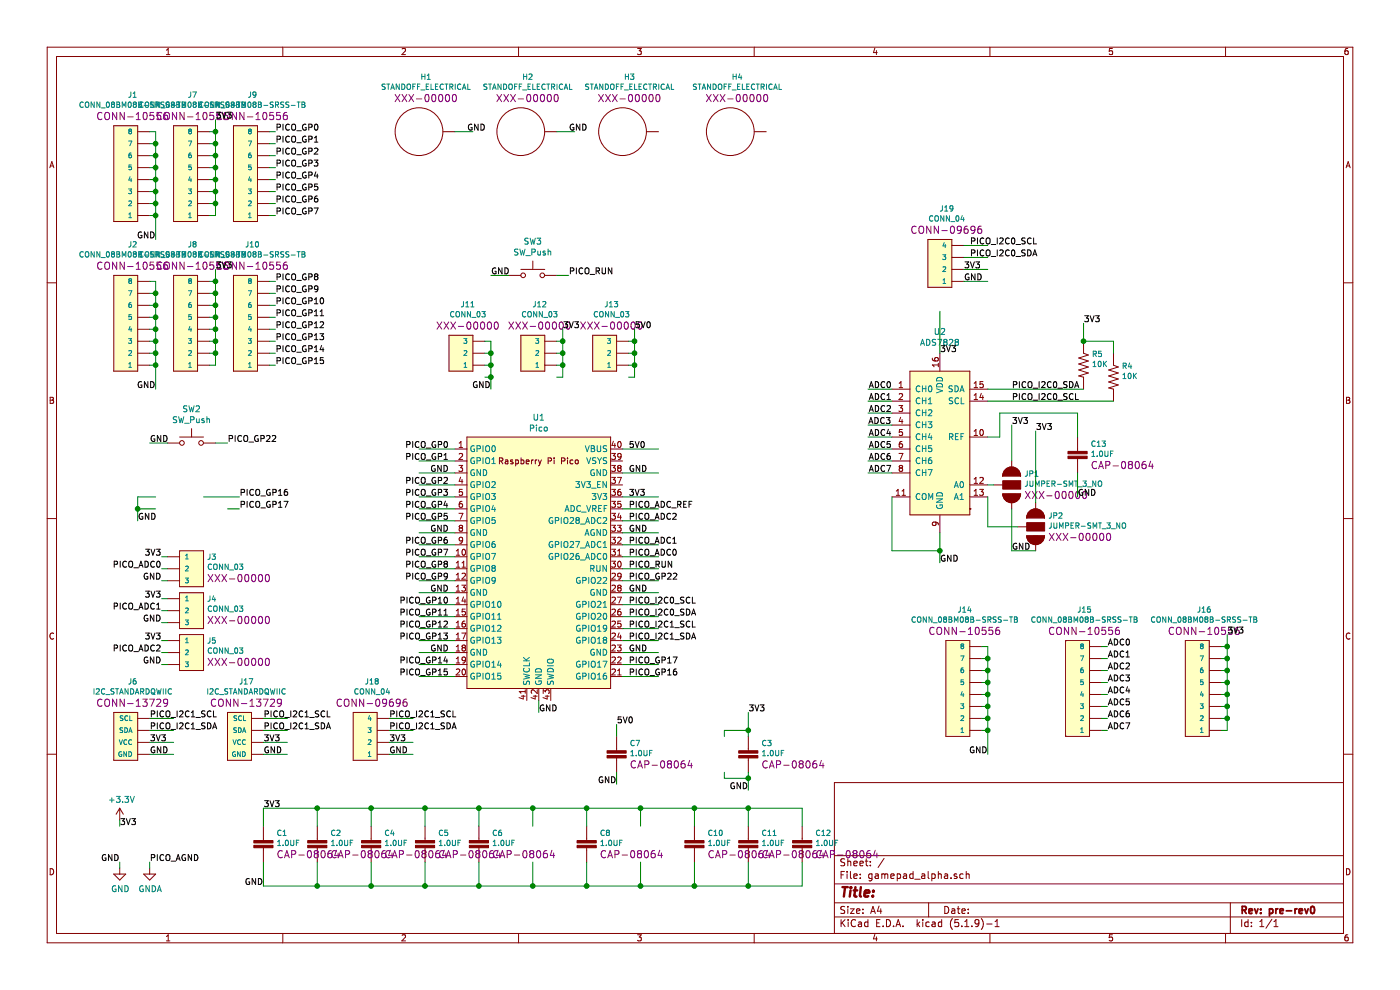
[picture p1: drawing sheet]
EESchema Schematic File Version 4
EELAYER 30 0
EELAYER END
$Descr A4 11693 8268
encoding utf-8
Sheet 1 1
Title ""
Date ""
Rev "pre-rev0"
Comp ""
Comment1 ""
Comment2 ""
Comment3 ""
Comment4 ""
$EndDescr
Wire Wire Line
	5200 3950 5500 3950
Wire Wire Line
	5200 4250 5500 4250
Wire Wire Line
	5200 4350 5500 4350
Wire Wire Line
	5200 4450 5500 4450
Wire Wire Line
	5200 4550 5500 4550
Wire Wire Line
	5200 4750 5500 4750
Wire Wire Line
	5200 4650 5500 4650
Wire Wire Line
	5200 4850 5500 4850
Wire Wire Line
	5200 4950 5500 4950
Wire Wire Line
	5200 5050 5500 5050
Wire Wire Line
	5200 5150 5500 5150
Wire Wire Line
	5200 5350 5500 5350
Wire Wire Line
	5200 5250 5500 5250
Wire Wire Line
	5200 5450 5500 5450
Wire Wire Line
	5200 5550 5500 5550
Wire Wire Line
	5200 5650 5500 5650
Wire Wire Line
	3500 3950 3800 3950
Wire Wire Line
	3500 4150 3800 4150
Wire Wire Line
	3500 4050 3800 4050
Wire Wire Line
	3500 4250 3800 4250
Wire Wire Line
	3500 4350 3800 4350
Wire Wire Line
	3500 4450 3800 4450
Wire Wire Line
	3500 4550 3800 4550
Wire Wire Line
	3500 4750 3800 4750
Wire Wire Line
	3500 4650 3800 4650
Wire Wire Line
	3500 4850 3800 4850
Wire Wire Line
	3500 4950 3800 4950
Wire Wire Line
	3500 5050 3800 5050
Wire Wire Line
	3500 5150 3800 5150
Wire Wire Line
	3500 5350 3800 5350
Wire Wire Line
	3500 5250 3800 5250
Wire Wire Line
	3500 5450 3800 5450
Wire Wire Line
	3500 5550 3800 5550
Wire Wire Line
	3500 5650 3800 5650
Wire Wire Line
	3500 3750 3800 3750
Wire Wire Line
	3500 3850 3800 3850
Text Label 5250 4150 0    50   ~ 0
3V3
Text Label 5250 3950 0    50   ~ 0
GND
Text Label 5250 4950 0    50   ~ 0
GND
Text Label 5250 5450 0    50   ~ 0
GND
Text Label 3750 3950 2    50   ~ 0
GND
Text Label 3750 4450 2    50   ~ 0
GND
Text Label 3750 4950 2    50   ~ 0
GND
Text Label 3750 5450 2    50   ~ 0
GND
Text Label 5250 4650 0    50   ~ 0
PICO_ADC0
Text Label 5250 4550 0    50   ~ 0
PICO_ADC1
Text Label 5250 4350 0    50   ~ 0
PICO_ADC2
Text Label 5250 4250 0    50   ~ 0
PICO_ADC_REF
Text Label 3750 4850 2    50   ~ 0
PICO_GP9
Text Label 3750 4750 2    50   ~ 0
PICO_GP8
Text Label 3750 3750 2    50   ~ 0
PICO_GP0
Text Label 3750 3850 2    50   ~ 0
PICO_GP1
Text Label 3750 4050 2    50   ~ 0
PICO_GP2
Text Label 3750 4150 2    50   ~ 0
PICO_GP3
Text Label 3750 4250 2    50   ~ 0
PICO_GP4
Text Label 3750 4350 2    50   ~ 0
PICO_GP5
Text Label 3750 4550 2    50   ~ 0
PICO_GP6
Text Label 3750 4650 2    50   ~ 0
PICO_GP7
Text Label 3750 5050 2    50   ~ 0
PICO_GP10
Text Label 3750 5150 2    50   ~ 0
PICO_GP11
Text Label 5250 5050 0    50   ~ 0
PICO_I2C0_SCL
Text Label 5250 5150 0    50   ~ 0
PICO_I2C0_SDA
Text Label 5250 5350 0    50   ~ 0
PICO_I2C1_SDA
Text Label 5250 5250 0    50   ~ 0
PICO_I2C1_SCL
$Comp
L MCU_RaspberryPi_and_Boards:Pico U1
U 1 1
P 4500 4700
F 0 "U1" H 4500 5915 50  0000 C CNN
F 1 "Pico" H 4500 5824 50  0000 C CNN
F 2 "MCU_RaspberryPi_and_Boards:RPi_Pico_SMD_TH" V 4500 4700 50  0001 C CNN
F 3 "" H 4500 4700 50  0001 C CNN
	1    4500 4700
	1    0    0    -1  
$EndComp
Text Label 5250 4750 0    50   ~ 0
PICO_RUN
$Comp
L power:+3.3V #PWR01
U 1 1
P 1000 6850
F 0 "#PWR01" H 1000 6700 50  0001 C CNN
F 1 "+3.3V" H 1015 7023 50  0000 C CNN
F 2 "" H 1000 6850 50  0001 C CNN
F 3 "" H 1000 6850 50  0001 C CNN
	1    1000 6850
	1    0    0    -1  
$EndComp
$Comp
L power:GND #PWR02
U 1 1
P 1000 7250
F 0 "#PWR02" H 1000 7000 50  0001 C CNN
F 1 "GND" H 1005 7077 50  0000 C CNN
F 2 "" H 1000 7250 50  0001 C CNN
F 3 "" H 1000 7250 50  0001 C CNN
	1    1000 7250
	1    0    0    -1  
$EndComp
$Comp
L power:GNDA #PWR03
U 1 1
P 1250 7250
F 0 "#PWR03" H 1250 7000 50  0001 C CNN
F 1 "GNDA" H 1255 7077 50  0000 C CNN
F 2 "" H 1250 7250 50  0001 C CNN
F 3 "" H 1250 7250 50  0001 C CNN
	1    1250 7250
	1    0    0    -1  
$EndComp
Wire Wire Line
	1250 7200 1250 7250
Wire Wire Line
	1000 7250 1000 7200
Wire Wire Line
	1000 6850 1000 6900
Text Label 1000 7200 2    50   ~ 0
GND
Text Label 1250 7200 0    50   ~ 0
PICO_AGND
$Comp
L SparkFun-Connectors:CONN_03 J3
U 1 1
P 1500 4650
F 0 "J3" H 1272 4655 45  0000 R CNN
F 1 "CONN_03" H 1272 4739 45  0000 R CNN
F 2 "Connectors:1X03" H 1500 5050 20  0001 C CNN
F 3 "" H 1500 4650 50  0001 C CNN
F 4 "XXX-00000" H 1272 4834 60  0000 R CNN "Field4"
	1    1500 4650
	-1   0    0    1   
$EndComp
Wire Wire Line
	1350 4650 1400 4650
Wire Wire Line
	1400 4750 1350 4750
Wire Wire Line
	1400 4850 1350 4850
Text Label 1350 4750 2    50   ~ 0
PICO_ADC0
Text Label 1350 4650 2    50   ~ 0
3V3
$Comp
L SparkFun-Connectors:CONN_03 J4
U 1 1
P 1500 5000
F 0 "J4" H 1272 5005 45  0000 R CNN
F 1 "CONN_03" H 1272 5089 45  0000 R CNN
F 2 "Connectors:1X03" H 1500 5400 20  0001 C CNN
F 3 "" H 1500 5000 50  0001 C CNN
F 4 "XXX-00000" H 1272 5184 60  0000 R CNN "Field4"
	1    1500 5000
	-1   0    0    1   
$EndComp
Wire Wire Line
	1350 5000 1400 5000
Wire Wire Line
	1400 5100 1350 5100
Wire Wire Line
	1400 5200 1350 5200
Text Label 1350 5000 2    50   ~ 0
3V3
$Comp
L SparkFun-Connectors:CONN_03 J5
U 1 1
P 1500 5350
F 0 "J5" H 1272 5355 45  0000 R CNN
F 1 "CONN_03" H 1272 5439 45  0000 R CNN
F 2 "Connectors:1X03" H 1500 5750 20  0001 C CNN
F 3 "" H 1500 5350 50  0001 C CNN
F 4 "XXX-00000" H 1272 5534 60  0000 R CNN "Field4"
	1    1500 5350
	-1   0    0    1   
$EndComp
Wire Wire Line
	1350 5350 1400 5350
Wire Wire Line
	1400 5450 1350 5450
Wire Wire Line
	1400 5550 1350 5550
Text Label 1350 5350 2    50   ~ 0
3V3
Text Label 1350 5100 2    50   ~ 0
PICO_ADC1
Text Label 1350 5450 2    50   ~ 0
PICO_ADC2
$Comp
L SparkFun-Connectors:CONN_08BM08B-SRSS-TB J1
U 1 1
P 1150 1800
F 0 "J1" H 1108 2810 45  0000 C CNN
F 1 "CONN_08BM08B-SRSS-TB" H 1108 2726 45  0000 C CNN
F 2 "Connector_PinHeader_2.54mm:PinHeader_1x08_P2.54mm_Vertical" H 1150 2700 20  0001 C CNN
F 3 "" H 1150 1800 50  0001 C CNN
F 4 "CONN-10556" H 1108 2631 60  0000 C CNN "Field4"
	1    1150 1800
	1    0    0    -1  
$EndComp
$Comp
L SparkFun-Connectors:CONN_08BM08B-SRSS-TB J7
U 1 1
P 1650 1800
F 0 "J7" H 1608 2810 45  0000 C CNN
F 1 "CONN_08BM08B-SRSS-TB" H 1608 2726 45  0000 C CNN
F 2 "Connector_PinHeader_2.54mm:PinHeader_1x08_P2.54mm_Vertical" H 1650 2700 20  0001 C CNN
F 3 "" H 1650 1800 50  0001 C CNN
F 4 "CONN-10556" H 1608 2631 60  0000 C CNN "Field4"
	1    1650 1800
	1    0    0    -1  
$EndComp
$Comp
L SparkFun-Connectors:CONN_08BM08B-SRSS-TB J9
U 1 1
P 2150 1800
F 0 "J9" H 2108 2810 45  0000 C CNN
F 1 "CONN_08BM08B-SRSS-TB" H 2108 2726 45  0000 C CNN
F 2 "Connector_PinHeader_2.54mm:PinHeader_1x08_P2.54mm_Vertical" H 2150 2700 20  0001 C CNN
F 3 "" H 2150 1800 50  0001 C CNN
F 4 "CONN-10556" H 2108 2631 60  0000 C CNN "Field4"
	1    2150 1800
	1    0    0    -1  
$EndComp
Wire Wire Line
	1250 1100 1300 1100
Wire Wire Line
	1300 1100 1300 1200
Wire Wire Line
	1750 1800 1800 1800
Wire Wire Line
	1800 1800 1800 1700
Wire Wire Line
	1750 1100 1800 1100
Connection ~ 1800 1100
Wire Wire Line
	1800 1100 1800 1000
Wire Wire Line
	1750 1200 1800 1200
Connection ~ 1800 1200
Wire Wire Line
	1800 1200 1800 1100
Wire Wire Line
	1750 1300 1800 1300
Connection ~ 1800 1300
Wire Wire Line
	1800 1300 1800 1200
Wire Wire Line
	1750 1400 1800 1400
Connection ~ 1800 1400
Wire Wire Line
	1800 1400 1800 1300
Wire Wire Line
	1750 1500 1800 1500
Connection ~ 1800 1500
Wire Wire Line
	1800 1500 1800 1400
Wire Wire Line
	1750 1600 1800 1600
Connection ~ 1800 1600
Wire Wire Line
	1800 1600 1800 1500
Wire Wire Line
	1750 1700 1800 1700
Connection ~ 1800 1700
Wire Wire Line
	1800 1700 1800 1600
Wire Wire Line
	1250 1200 1300 1200
Connection ~ 1300 1200
Wire Wire Line
	1300 1200 1300 1300
Wire Wire Line
	1250 1300 1300 1300
Connection ~ 1300 1300
Wire Wire Line
	1300 1300 1300 1400
Wire Wire Line
	1250 1400 1300 1400
Connection ~ 1300 1400
Wire Wire Line
	1300 1400 1300 1500
Wire Wire Line
	1250 1500 1300 1500
Connection ~ 1300 1500
Wire Wire Line
	1300 1500 1300 1600
Wire Wire Line
	1250 1600 1300 1600
Connection ~ 1300 1600
Wire Wire Line
	1300 1600 1300 1700
Wire Wire Line
	1250 1700 1300 1700
Connection ~ 1300 1700
Wire Wire Line
	1300 1700 1300 1800
Wire Wire Line
	1250 1800 1300 1800
Connection ~ 1300 1800
Wire Wire Line
	1300 1800 1300 2000
Wire Wire Line
	2300 1100 2250 1100
Wire Wire Line
	2250 1200 2300 1200
Wire Wire Line
	2250 1300 2300 1300
Wire Wire Line
	2250 1400 2300 1400
Wire Wire Line
	2250 1500 2300 1500
Wire Wire Line
	2250 1600 2300 1600
Wire Wire Line
	2250 1700 2300 1700
Wire Wire Line
	2250 1800 2300 1800
Text Label 1300 2000 2    50   ~ 0
GND
Text Label 1800 1000 0    50   ~ 0
3V3
Text Label 2300 1100 0    50   ~ 0
PICO_GP0
Text Label 2300 1200 0    50   ~ 0
PICO_GP1
Text Label 2300 1300 0    50   ~ 0
PICO_GP2
Text Label 2300 1400 0    50   ~ 0
PICO_GP3
Text Label 2300 1500 0    50   ~ 0
PICO_GP4
Text Label 2300 1600 0    50   ~ 0
PICO_GP5
Text Label 2300 1700 0    50   ~ 0
PICO_GP6
Text Label 2300 1800 0    50   ~ 0
PICO_GP7
Wire Wire Line
	7450 3250 7250 3250
Wire Wire Line
	7450 3350 7250 3350
Wire Wire Line
	7450 3450 7250 3450
Text Label 7450 3250 2    50   ~ 0
ADC0
Text Label 7450 3350 2    50   ~ 0
ADC1
Text Label 7450 3450 2    50   ~ 0
ADC2
Text Label 7250 3550 0    50   ~ 0
ADC3
Wire Wire Line
	5200 4150 5500 4150
Wire Wire Line
	7850 4450 7850 4600
Wire Wire Line
	7450 3650 7250 3650
Wire Wire Line
	7450 3750 7250 3750
Wire Wire Line
	7450 3850 7250 3850
Wire Wire Line
	7450 3950 7250 3950
Text Label 7850 4700 0    50   ~ 0
GND
Text Label 7850 2950 0    50   ~ 0
3V3
Text Label 8450 3350 0    50   ~ 0
PICO_I2C0_SCL
Text Label 8450 3250 0    50   ~ 0
PICO_I2C0_SDA
Text Label 7450 3650 2    50   ~ 0
ADC4
Text Label 7450 3750 2    50   ~ 0
ADC5
Text Label 7450 3850 2    50   ~ 0
ADC6
Text Label 7450 3950 2    50   ~ 0
ADC7
Text Label 8450 3550 0    50   ~ 0
3V3
Wire Wire Line
	7850 2950 7850 2600
Text Label 8650 3600 0    50   ~ 0
3V3
$Comp
L SparkFun-Resistors:RESISTOR0805 R4
U 1 1
P 9300 3150
F 0 "R4" V 9205 3218 45  0000 L CNN
F 1 "10K" V 9289 3218 45  0000 L CNN
F 2 "Resistor_SMD:R_0805_2012Metric_Pad1.20x1.40mm_HandSolder" H 9300 3300 20  0001 C CNN
F 3 "" H 9300 3150 60  0001 C CNN
F 4 " " V 9384 3218 60  0000 L CNN "Field4"
	1    9300 3150
	0    1    1    0   
$EndComp
$Comp
L SparkFun-Resistors:RESISTOR0805 R5
U 1 1
P 9050 3050
F 0 "R5" V 8955 3118 45  0000 L CNN
F 1 "10K" V 9039 3118 45  0000 L CNN
F 2 "Resistor_SMD:R_0805_2012Metric_Pad1.20x1.40mm_HandSolder" H 9050 3200 20  0001 C CNN
F 3 "" H 9050 3050 60  0001 C CNN
F 4 " " V 9134 3118 60  0000 L CNN "Field4"
	1    9050 3050
	0    1    1    0   
$EndComp
Wire Wire Line
	9050 2850 9050 2700
Text Label 9050 2700 0    50   ~ 0
3V3
Wire Wire Line
	8250 3250 9050 3250
$Comp
L SparkFun-Capacitors:1.0UF-0805-25V-10% C1
U 1 1
P 2200 7100
F 0 "C1" H 2308 7245 45  0000 L CNN
F 1 "1.0UF" H 2308 7161 45  0000 L CNN
F 2 "Resistor_SMD:R_0805_2012Metric_Pad1.20x1.40mm_HandSolder" H 2200 7350 20  0001 C CNN
F 3 "" H 2200 7100 50  0001 C CNN
F 4 "CAP-08064" H 2308 7066 60  0000 L CNN "Field4"
	1    2200 7100
	1    0    0    -1  
$EndComp
$Comp
L SparkFun-Capacitors:1.0UF-0805-25V-10% C2
U 1 1
P 2650 7100
F 0 "C2" H 2758 7245 45  0000 L CNN
F 1 "1.0UF" H 2758 7161 45  0000 L CNN
F 2 "Resistor_SMD:R_0805_2012Metric_Pad1.20x1.40mm_HandSolder" H 2650 7350 20  0001 C CNN
F 3 "" H 2650 7100 50  0001 C CNN
F 4 "CAP-08064" H 2758 7066 60  0000 L CNN "Field4"
	1    2650 7100
	1    0    0    -1  
$EndComp
$Comp
L SparkFun-Capacitors:1.0UF-0805-25V-10% C4
U 1 1
P 3100 7100
F 0 "C4" H 3208 7245 45  0000 L CNN
F 1 "1.0UF" H 3208 7161 45  0000 L CNN
F 2 "Resistor_SMD:R_0805_2012Metric_Pad1.20x1.40mm_HandSolder" H 3100 7350 20  0001 C CNN
F 3 "" H 3100 7100 50  0001 C CNN
F 4 "CAP-08064" H 3208 7066 60  0000 L CNN "Field4"
	1    3100 7100
	1    0    0    -1  
$EndComp
$Comp
L SparkFun-Capacitors:1.0UF-0805-25V-10% C5
U 1 1
P 3550 7100
F 0 "C5" H 3658 7245 45  0000 L CNN
F 1 "1.0UF" H 3658 7161 45  0000 L CNN
F 2 "Resistor_SMD:R_0805_2012Metric_Pad1.20x1.40mm_HandSolder" H 3550 7350 20  0001 C CNN
F 3 "" H 3550 7100 50  0001 C CNN
F 4 "CAP-08064" H 3658 7066 60  0000 L CNN "Field4"
	1    3550 7100
	1    0    0    -1  
$EndComp
$Comp
L SparkFun-Capacitors:1.0UF-0805-25V-10% C6
U 1 1
P 4000 7100
F 0 "C6" H 4108 7245 45  0000 L CNN
F 1 "1.0UF" H 4108 7161 45  0000 L CNN
F 2 "Resistor_SMD:R_0805_2012Metric_Pad1.20x1.40mm_HandSolder" H 4000 7350 20  0001 C CNN
F 3 "" H 4000 7100 50  0001 C CNN
F 4 "CAP-08064" H 4108 7066 60  0000 L CNN "Field4"
	1    4000 7100
	1    0    0    -1  
$EndComp
$Comp
L SparkFun-Capacitors:1.0UF-0805-25V-10% C7
U 1 1
P 5150 6350
F 0 "C7" H 5258 6495 45  0000 L CNN
F 1 "1.0UF" H 5258 6411 45  0000 L CNN
F 2 "Resistor_SMD:R_0805_2012Metric_Pad1.20x1.40mm_HandSolder" H 5150 6600 20  0001 C CNN
F 3 "" H 5150 6350 50  0001 C CNN
F 4 "CAP-08064" H 5258 6316 60  0000 L CNN "Field4"
	1    5150 6350
	1    0    0    -1  
$EndComp
Wire Wire Line
	2200 6900 2200 6750
Wire Wire Line
	2200 6750 2650 6750
Wire Wire Line
	2650 6900 2650 6750
Connection ~ 2650 6750
Wire Wire Line
	2650 6750 3100 6750
Wire Wire Line
	3100 6900 3100 6750
Connection ~ 3100 6750
Wire Wire Line
	3100 6750 3550 6750
Wire Wire Line
	3550 6900 3550 6750
Connection ~ 3550 6750
Wire Wire Line
	3550 6750 4000 6750
Wire Wire Line
	4000 6900 4000 6750
Connection ~ 4000 6750
Wire Wire Line
	4450 7400 4000 7400
Wire Wire Line
	2200 7400 2200 7200
Wire Wire Line
	2650 7200 2650 7400
Connection ~ 2650 7400
Wire Wire Line
	2650 7400 2200 7400
Wire Wire Line
	3100 7200 3100 7400
Connection ~ 3100 7400
Wire Wire Line
	3100 7400 2650 7400
Wire Wire Line
	3550 7200 3550 7400
Connection ~ 3550 7400
Wire Wire Line
	3550 7400 3100 7400
Wire Wire Line
	4000 7200 4000 7400
Connection ~ 4000 7400
Wire Wire Line
	4000 7400 3550 7400
Text Label 2200 7400 2    50   ~ 0
GND
Text Label 1000 6900 0    50   ~ 0
3V3
Text Label 2200 6750 0    50   ~ 0
3V3
$Comp
L SparkFun-Capacitors:1.0UF-0805-25V-10% C3
U 1 1
P 6250 6350
F 0 "C3" H 6358 6495 45  0000 L CNN
F 1 "1.0UF" H 6358 6411 45  0000 L CNN
F 2 "Resistor_SMD:R_0805_2012Metric_Pad1.20x1.40mm_HandSolder" H 6250 6600 20  0001 C CNN
F 3 "" H 6250 6350 50  0001 C CNN
F 4 "CAP-08064" H 6358 6316 60  0000 L CNN "Field4"
	1    6250 6350
	1    0    0    -1  
$EndComp
Wire Wire Line
	6250 6450 6250 6500
Wire Wire Line
	6250 6150 6250 6100
Text Label 6250 5950 0    50   ~ 0
3V3
Wire Wire Line
	4500 5850 4500 5950
Text Label 4500 5950 0    50   ~ 0
GND
Text Label 3750 5250 2    50   ~ 0
PICO_GP12
Text Label 3750 5350 2    50   ~ 0
PICO_GP13
Text Label 3750 5550 2    50   ~ 0
PICO_GP14
Text Label 3750 5650 2    50   ~ 0
PICO_GP15
$Comp
L SparkFun-Connectors:I2C_STANDARDQWIIC J6
U 1 1
P 1150 6300
F 0 "J6" H 1108 6910 45  0000 C CNN
F 1 "I2C_STANDARDQWIIC" H 1108 6826 45  0000 C CNN
F 2 "Connectors:1X04_1MM_RA" H 1150 6800 20  0001 C CNN
F 3 "" H 1150 6300 50  0001 C CNN
F 4 "CONN-13729" H 1108 6731 60  0000 C CNN "Field4"
	1    1150 6300
	1    0    0    -1  
$EndComp
Wire Wire Line
	1250 6000 1450 6000
Wire Wire Line
	1250 6100 1450 6100
Wire Wire Line
	1250 6300 1450 6300
Text Label 1250 6300 0    50   ~ 0
GND
Text Label 1250 6100 0    50   ~ 0
PICO_I2C1_SDA
Text Label 1250 6000 0    50   ~ 0
PICO_I2C1_SCL
Wire Wire Line
	1450 6200 1250 6200
Wire Wire Line
	5200 3750 5500 3750
Text Label 5250 3750 0    50   ~ 0
5V0
Text Label 1250 6200 0    50   ~ 0
3V3
$Comp
L Switch:SW_Push SW3
U 1 1
P 4450 2300
F 0 "SW3" H 4450 2585 50  0000 C CNN
F 1 "SW_Push" H 4450 2494 50  0000 C CNN
F 2 "Button_Switch_SMD:SW_SPST_TL3342" H 4450 2500 50  0001 C CNN
F 3 "~" H 4450 2500 50  0001 C CNN
	1    4450 2300
	1    0    0    -1  
$EndComp
Wire Wire Line
	1300 4150 1150 4150
Wire Wire Line
	1150 4150 1150 4250
Wire Wire Line
	1300 4250 1150 4250
Connection ~ 1150 4250
Wire Wire Line
	1150 4250 1150 4350
Wire Wire Line
	1900 4250 2000 4250
Wire Wire Line
	4650 2300 4750 2300
Wire Wire Line
	4250 2300 4100 2300
Text Label 1150 4350 0    50   ~ 0
GND
Text Label 5250 5650 0    50   ~ 0
PICO_GP16
Text Label 5250 5550 0    50   ~ 0
PICO_GP17
Text Label 5250 4850 0    50   ~ 0
PICO_GP22
Text Label 4750 2300 0    50   ~ 0
PICO_RUN
Text Label 4100 2300 0    50   ~ 0
GND
Text Label 2000 4150 0    50   ~ 0
PICO_GP16
Text Label 2000 4250 0    50   ~ 0
PICO_GP17
$Comp
L SparkFun-Connectors:CONN_08BM08B-SRSS-TB J2
U 1 1
P 1150 3050
F 0 "J2" H 1108 4060 45  0000 C CNN
F 1 "CONN_08BM08B-SRSS-TB" H 1108 3976 45  0000 C CNN
F 2 "Connector_PinHeader_2.54mm:PinHeader_1x08_P2.54mm_Vertical" H 1150 3950 20  0001 C CNN
F 3 "" H 1150 3050 50  0001 C CNN
F 4 "CONN-10556" H 1108 3881 60  0000 C CNN "Field4"
	1    1150 3050
	1    0    0    -1  
$EndComp
$Comp
L SparkFun-Connectors:CONN_08BM08B-SRSS-TB J8
U 1 1
P 1650 3050
F 0 "J8" H 1608 4060 45  0000 C CNN
F 1 "CONN_08BM08B-SRSS-TB" H 1608 3976 45  0000 C CNN
F 2 "Connector_PinHeader_2.54mm:PinHeader_1x08_P2.54mm_Vertical" H 1650 3950 20  0001 C CNN
F 3 "" H 1650 3050 50  0001 C CNN
F 4 "CONN-10556" H 1608 3881 60  0000 C CNN "Field4"
	1    1650 3050
	1    0    0    -1  
$EndComp
$Comp
L SparkFun-Connectors:CONN_08BM08B-SRSS-TB J10
U 1 1
P 2150 3050
F 0 "J10" H 2108 4060 45  0000 C CNN
F 1 "CONN_08BM08B-SRSS-TB" H 2108 3976 45  0000 C CNN
F 2 "Connector_PinHeader_2.54mm:PinHeader_1x08_P2.54mm_Vertical" H 2150 3950 20  0001 C CNN
F 3 "" H 2150 3050 50  0001 C CNN
F 4 "CONN-10556" H 2108 3881 60  0000 C CNN "Field4"
	1    2150 3050
	1    0    0    -1  
$EndComp
Wire Wire Line
	1250 2350 1300 2350
Wire Wire Line
	1300 2350 1300 2450
Wire Wire Line
	1750 3050 1800 3050
Wire Wire Line
	1800 3050 1800 2950
Wire Wire Line
	1750 2350 1800 2350
Connection ~ 1800 2350
Wire Wire Line
	1800 2350 1800 2250
Wire Wire Line
	1750 2450 1800 2450
Connection ~ 1800 2450
Wire Wire Line
	1800 2450 1800 2350
Wire Wire Line
	1750 2550 1800 2550
Connection ~ 1800 2550
Wire Wire Line
	1800 2550 1800 2450
Wire Wire Line
	1750 2650 1800 2650
Connection ~ 1800 2650
Wire Wire Line
	1800 2650 1800 2550
Wire Wire Line
	1750 2750 1800 2750
Connection ~ 1800 2750
Wire Wire Line
	1800 2750 1800 2650
Wire Wire Line
	1750 2850 1800 2850
Connection ~ 1800 2850
Wire Wire Line
	1800 2850 1800 2750
Wire Wire Line
	1750 2950 1800 2950
Connection ~ 1800 2950
Wire Wire Line
	1800 2950 1800 2850
Wire Wire Line
	1250 2450 1300 2450
Connection ~ 1300 2450
Wire Wire Line
	1300 2450 1300 2550
Wire Wire Line
	1250 2550 1300 2550
Connection ~ 1300 2550
Wire Wire Line
	1300 2550 1300 2650
Wire Wire Line
	1250 2650 1300 2650
Connection ~ 1300 2650
Wire Wire Line
	1300 2650 1300 2750
Wire Wire Line
	1250 2750 1300 2750
Connection ~ 1300 2750
Wire Wire Line
	1300 2750 1300 2850
Wire Wire Line
	1250 2850 1300 2850
Connection ~ 1300 2850
Wire Wire Line
	1300 2850 1300 2950
Wire Wire Line
	1250 2950 1300 2950
Connection ~ 1300 2950
Wire Wire Line
	1300 2950 1300 3050
Wire Wire Line
	1250 3050 1300 3050
Connection ~ 1300 3050
Wire Wire Line
	1300 3050 1300 3250
Wire Wire Line
	2300 2350 2250 2350
Wire Wire Line
	2250 2450 2300 2450
Wire Wire Line
	2250 2550 2300 2550
Wire Wire Line
	2250 2650 2300 2650
Wire Wire Line
	2250 2750 2300 2750
Wire Wire Line
	2250 2850 2300 2850
Wire Wire Line
	2250 2950 2300 2950
Wire Wire Line
	2250 3050 2300 3050
Text Label 1300 3250 2    50   ~ 0
GND
Text Label 1800 2250 0    50   ~ 0
3V3
Text Label 2300 2350 0    50   ~ 0
PICO_GP8
Text Label 2300 2450 0    50   ~ 0
PICO_GP9
Text Label 2300 2550 0    50   ~ 0
PICO_GP10
Text Label 2300 2650 0    50   ~ 0
PICO_GP11
Text Label 2300 2750 0    50   ~ 0
PICO_GP12
Text Label 2300 2850 0    50   ~ 0
PICO_GP13
Text Label 2300 2950 0    50   ~ 0
PICO_GP14
Text Label 2300 3050 0    50   ~ 0
PICO_GP15
Wire Wire Line
	4050 2950 4100 2950
Wire Wire Line
	4050 3050 4100 3050
Wire Wire Line
	4050 3150 4100 3150
Wire Wire Line
	4650 2850 4700 2850
Wire Wire Line
	4650 2950 4700 2950
Wire Wire Line
	4650 3050 4700 3050
Wire Wire Line
	4650 3150 4700 3150
Wire Wire Line
	4050 2850 4100 2850
Wire Wire Line
	4100 2850 4100 2950
Wire Wire Line
	4100 2950 4100 3050
Connection ~ 4100 2950
Wire Wire Line
	4100 3050 4100 3150
Connection ~ 4100 3050
Wire Wire Line
	4100 3150 4100 3250
Connection ~ 4100 3150
Wire Wire Line
	4700 3150 4700 3050
Wire Wire Line
	4700 3050 4700 2950
Connection ~ 4700 3050
Wire Wire Line
	4700 2950 4700 2850
Connection ~ 4700 2950
Wire Wire Line
	4700 2850 4700 2750
Connection ~ 4700 2850
Wire Wire Line
	5250 2850 5300 2850
Wire Wire Line
	5250 2950 5300 2950
Wire Wire Line
	5250 3050 5300 3050
Wire Wire Line
	5250 3150 5300 3150
Wire Wire Line
	5300 3150 5300 3050
Wire Wire Line
	5300 3050 5300 2950
Connection ~ 5300 3050
Wire Wire Line
	5300 2950 5300 2850
Connection ~ 5300 2950
Wire Wire Line
	5300 2850 5300 2750
Connection ~ 5300 2850
Text Label 4100 3250 2    50   ~ 0
GND
Text Label 5300 2750 0    50   ~ 0
5V0
Text Label 4700 2750 0    50   ~ 0
3V3
Wire Wire Line
	1800 3700 1900 3700
Wire Wire Line
	1400 3700 1250 3700
Text Label 1250 3700 0    50   ~ 0
GND
Text Label 1900 3700 0    50   ~ 0
PICO_GP22
$Comp
L SparkFun-Connectors:CONN_08BM08B-SRSS-TB J14
U 1 1
P 8100 6100
F 0 "J14" H 8058 7110 45  0000 C CNN
F 1 "CONN_08BM08B-SRSS-TB" H 8058 7026 45  0000 C CNN
F 2 "Connector_PinHeader_2.54mm:PinHeader_1x08_P2.54mm_Vertical" H 8100 7000 20  0001 C CNN
F 3 "" H 8100 6100 50  0001 C CNN
F 4 "CONN-10556" H 8058 6931 60  0000 C CNN "Field4"
	1    8100 6100
	1    0    0    -1  
$EndComp
$Comp
L SparkFun-Connectors:CONN_08BM08B-SRSS-TB J16
U 1 1
P 10100 6100
F 0 "J16" H 10058 7110 45  0000 C CNN
F 1 "CONN_08BM08B-SRSS-TB" H 10058 7026 45  0000 C CNN
F 2 "Connector_PinHeader_2.54mm:PinHeader_1x08_P2.54mm_Vertical" H 10100 7000 20  0001 C CNN
F 3 "" H 10100 6100 50  0001 C CNN
F 4 "CONN-10556" H 10058 6931 60  0000 C CNN "Field4"
	1    10100 6100
	1    0    0    -1  
$EndComp
$Comp
L SparkFun-Connectors:CONN_08BM08B-SRSS-TB J15
U 1 1
P 9100 6100
F 0 "J15" H 9058 7110 45  0000 C CNN
F 1 "CONN_08BM08B-SRSS-TB" H 9058 7026 45  0000 C CNN
F 2 "Connector_PinHeader_2.54mm:PinHeader_1x08_P2.54mm_Vertical" H 9100 7000 20  0001 C CNN
F 3 "" H 9100 6100 50  0001 C CNN
F 4 "CONN-10556" H 9058 6931 60  0000 C CNN "Field4"
	1    9100 6100
	1    0    0    -1  
$EndComp
Wire Wire Line
	8200 5400 8250 5400
Wire Wire Line
	8250 5400 8250 5500
Wire Wire Line
	10200 6100 10250 6100
Wire Wire Line
	10250 6100 10250 6000
Wire Wire Line
	10200 5400 10250 5400
Connection ~ 10250 5400
Wire Wire Line
	10250 5400 10250 5300
Wire Wire Line
	10200 5500 10250 5500
Connection ~ 10250 5500
Wire Wire Line
	10250 5500 10250 5400
Wire Wire Line
	10200 5600 10250 5600
Connection ~ 10250 5600
Wire Wire Line
	10250 5600 10250 5500
Wire Wire Line
	10200 5700 10250 5700
Connection ~ 10250 5700
Wire Wire Line
	10250 5700 10250 5600
Wire Wire Line
	10200 5800 10250 5800
Connection ~ 10250 5800
Wire Wire Line
	10250 5800 10250 5700
Wire Wire Line
	10200 5900 10250 5900
Connection ~ 10250 5900
Wire Wire Line
	10250 5900 10250 5800
Wire Wire Line
	10200 6000 10250 6000
Connection ~ 10250 6000
Wire Wire Line
	10250 6000 10250 5900
Wire Wire Line
	8200 5500 8250 5500
Connection ~ 8250 5500
Wire Wire Line
	8250 5500 8250 5600
Wire Wire Line
	8200 5600 8250 5600
Connection ~ 8250 5600
Wire Wire Line
	8250 5600 8250 5700
Wire Wire Line
	8200 5700 8250 5700
Connection ~ 8250 5700
Wire Wire Line
	8250 5700 8250 5800
Wire Wire Line
	8200 5800 8250 5800
Connection ~ 8250 5800
Wire Wire Line
	8250 5800 8250 5900
Wire Wire Line
	8200 5900 8250 5900
Connection ~ 8250 5900
Wire Wire Line
	8250 5900 8250 6000
Wire Wire Line
	8200 6000 8250 6000
Connection ~ 8250 6000
Wire Wire Line
	8250 6000 8250 6100
Wire Wire Line
	8200 6100 8250 6100
Connection ~ 8250 6100
Wire Wire Line
	8250 6100 8250 6300
Wire Wire Line
	9250 5400 9200 5400
Wire Wire Line
	9200 5500 9250 5500
Wire Wire Line
	9200 5600 9250 5600
Wire Wire Line
	9200 5700 9250 5700
Wire Wire Line
	9200 5800 9250 5800
Wire Wire Line
	9200 5900 9250 5900
Wire Wire Line
	9200 6000 9250 6000
Wire Wire Line
	9200 6100 9250 6100
Text Label 8250 6300 2    50   ~ 0
GND
Text Label 10250 5300 0    50   ~ 0
3V3
Text Label 9250 5400 0    50   ~ 0
ADC0
Text Label 9250 5500 0    50   ~ 0
ADC1
Text Label 9250 5600 0    50   ~ 0
ADC2
Text Label 9250 5700 0    50   ~ 0
ADC3
Text Label 9250 5800 0    50   ~ 0
ADC4
Text Label 9250 5900 0    50   ~ 0
ADC5
Text Label 9250 6000 0    50   ~ 0
ADC6
Text Label 9250 6100 0    50   ~ 0
ADC7
$Comp
L SparkFun-Capacitors:1.0UF-0805-25V-10% C8
U 1 1
P 4900 7100
F 0 "C8" H 5008 7245 45  0000 L CNN
F 1 "1.0UF" H 5008 7161 45  0000 L CNN
F 2 "Resistor_SMD:R_0805_2012Metric_Pad1.20x1.40mm_HandSolder" H 4900 7350 20  0001 C CNN
F 3 "" H 4900 7100 50  0001 C CNN
F 4 "CAP-08064" H 5008 7066 60  0000 L CNN "Field4"
	1    4900 7100
	1    0    0    -1  
$EndComp
$Comp
L SparkFun-Capacitors:1.0UF-0805-25V-10% C10
U 1 1
P 5800 7100
F 0 "C10" H 5908 7245 45  0000 L CNN
F 1 "1.0UF" H 5908 7161 45  0000 L CNN
F 2 "Resistor_SMD:R_0805_2012Metric_Pad1.20x1.40mm_HandSolder" H 5800 7350 20  0001 C CNN
F 3 "" H 5800 7100 50  0001 C CNN
F 4 "CAP-08064" H 5908 7066 60  0000 L CNN "Field4"
	1    5800 7100
	1    0    0    -1  
$EndComp
$Comp
L SparkFun-Capacitors:1.0UF-0805-25V-10% C11
U 1 1
P 6250 7100
F 0 "C11" H 6358 7245 45  0000 L CNN
F 1 "1.0UF" H 6358 7161 45  0000 L CNN
F 2 "Resistor_SMD:R_0805_2012Metric_Pad1.20x1.40mm_HandSolder" H 6250 7350 20  0001 C CNN
F 3 "" H 6250 7100 50  0001 C CNN
F 4 "CAP-08064" H 6358 7066 60  0000 L CNN "Field4"
	1    6250 7100
	1    0    0    -1  
$EndComp
Wire Wire Line
	6250 6750 6250 6900
Wire Wire Line
	4900 6900 4900 6750
Connection ~ 4900 6750
Wire Wire Line
	4900 6750 5350 6750
Wire Wire Line
	5350 6900 5350 6750
Connection ~ 5350 6750
Wire Wire Line
	5350 6750 5800 6750
Wire Wire Line
	5800 6900 5800 6750
Connection ~ 5800 6750
Wire Wire Line
	5800 6750 6250 6750
Wire Wire Line
	6250 7200 6250 7400
Wire Wire Line
	6250 7400 5800 7400
Wire Wire Line
	4900 7200 4900 7400
Connection ~ 4900 7400
Wire Wire Line
	4900 7400 4450 7400
Wire Wire Line
	5350 7200 5350 7400
Connection ~ 5350 7400
Wire Wire Line
	5350 7400 4900 7400
Wire Wire Line
	5800 7200 5800 7400
Connection ~ 5800 7400
Wire Wire Line
	5800 7400 5350 7400
Wire Wire Line
	4450 7200 4450 7400
Wire Wire Line
	4000 6750 4450 6750
Connection ~ 4450 7400
Wire Wire Line
	4450 6900 4450 6750
Connection ~ 4450 6750
Wire Wire Line
	4450 6750 4900 6750
$Comp
L SparkFun-Hardware:STANDOFF_ELECTRICAL H1
U 1 1
P 3500 1100
F 0 "H1" H 3558 1560 45  0000 C CNN
F 1 "STANDOFF_ELECTRICAL" H 3558 1476 45  0000 C CNN
F 2 "Hardware:STANDOFF-ELECTRICAL" H 3500 1450 20  0001 C CNN
F 3 "" H 3500 1100 50  0001 C CNN
F 4 "XXX-00000" H 3558 1381 60  0000 C CNN "Field4"
	1    3500 1100
	1    0    0    -1  
$EndComp
Wire Wire Line
	3800 1100 3950 1100
Text Label 3900 1100 0    50   ~ 0
GND
$Comp
L SparkFun-Hardware:STANDOFF_ELECTRICAL H2
U 1 1
P 4350 1100
F 0 "H2" H 4408 1560 45  0000 C CNN
F 1 "STANDOFF_ELECTRICAL" H 4408 1476 45  0000 C CNN
F 2 "Hardware:STANDOFF-ELECTRICAL" H 4350 1450 20  0001 C CNN
F 3 "" H 4350 1100 50  0001 C CNN
F 4 "XXX-00000" H 4408 1381 60  0000 C CNN "Field4"
	1    4350 1100
	1    0    0    -1  
$EndComp
Wire Wire Line
	4650 1100 4800 1100
Text Label 4750 1100 0    50   ~ 0
GND
$Comp
L SparkFun-Hardware:STANDOFF_ELECTRICAL H3
U 1 1
P 5200 1100
F 0 "H3" H 5258 1560 45  0000 C CNN
F 1 "STANDOFF_ELECTRICAL" H 5258 1476 45  0000 C CNN
F 2 "Hardware:STANDOFF-ELECTRICAL" H 5200 1450 20  0001 C CNN
F 3 "" H 5200 1100 50  0001 C CNN
F 4 "XXX-00000" H 5258 1381 60  0000 C CNN "Field4"
	1    5200 1100
	1    0    0    -1  
$EndComp
$Comp
L SparkFun-Hardware:STANDOFF_ELECTRICAL H4
U 1 1
P 6100 1100
F 0 "H4" H 6158 1560 45  0000 C CNN
F 1 "STANDOFF_ELECTRICAL" H 6158 1476 45  0000 C CNN
F 2 "Hardware:STANDOFF-ELECTRICAL" H 6100 1450 20  0001 C CNN
F 3 "" H 6100 1100 50  0001 C CNN
F 4 "XXX-00000" H 6158 1381 60  0000 C CNN "Field4"
	1    6100 1100
	1    0    0    -1  
$EndComp
$Comp
L SparkFun-Connectors:I2C_STANDARDQWIIC J17
U 1 1
P 2100 6300
F 0 "J17" H 2058 6910 45  0000 C CNN
F 1 "I2C_STANDARDQWIIC" H 2058 6826 45  0000 C CNN
F 2 "Connectors:1X04_1MM_RA" H 2100 6800 20  0001 C CNN
F 3 "" H 2100 6300 50  0001 C CNN
F 4 "CONN-13729" H 2058 6731 60  0000 C CNN "Field4"
	1    2100 6300
	1    0    0    -1  
$EndComp
Wire Wire Line
	2200 6000 2400 6000
Wire Wire Line
	2200 6100 2400 6100
Wire Wire Line
	2200 6300 2400 6300
Text Label 2200 6300 0    50   ~ 0
GND
Text Label 2200 6100 0    50   ~ 0
PICO_I2C1_SDA
Text Label 2200 6000 0    50   ~ 0
PICO_I2C1_SCL
Wire Wire Line
	2400 6200 2200 6200
Text Label 2200 6200 0    50   ~ 0
3V3
$Comp
L SparkFun-Capacitors:1.0UF-0805-25V-10% C12
U 1 1
P 6700 7100
F 0 "C12" H 6808 7245 45  0000 L CNN
F 1 "1.0UF" H 6808 7161 45  0000 L CNN
F 2 "Resistor_SMD:R_0805_2012Metric_Pad1.20x1.40mm_HandSolder" H 6700 7350 20  0001 C CNN
F 3 "" H 6700 7100 50  0001 C CNN
F 4 "CAP-08064" H 6808 7066 60  0000 L CNN "Field4"
	1    6700 7100
	1    0    0    -1  
$EndComp
Wire Wire Line
	6700 6750 6700 6900
Wire Wire Line
	6250 6750 6700 6750
Wire Wire Line
	6700 7200 6700 7400
Wire Wire Line
	6700 7400 6250 7400
Connection ~ 6250 6750
Connection ~ 6250 7400
Wire Wire Line
	5150 6150 5150 6050
Wire Wire Line
	5150 6450 5150 6550
Text Label 5150 6550 2    50   ~ 0
GND
Text Label 5150 6050 0    50   ~ 0
5V0
$Comp
L SparkFun-Connectors:CONN_04 J18
U 1 1
P 3150 6300
F 0 "J18" H 3108 6910 45  0000 C CNN
F 1 "CONN_04" H 3108 6826 45  0000 C CNN
F 2 "Connectors:1X04" H 3150 6800 20  0001 C CNN
F 3 "" H 3150 6300 50  0001 C CNN
F 4 "CONN-09696" H 3108 6731 60  0000 C CNN "Field4"
	1    3150 6300
	1    0    0    -1  
$EndComp
Wire Wire Line
	3250 6000 3450 6000
Wire Wire Line
	3250 6100 3450 6100
Wire Wire Line
	3250 6300 3450 6300
Text Label 3250 6300 0    50   ~ 0
GND
Text Label 3250 6100 0    50   ~ 0
PICO_I2C1_SDA
Text Label 3250 6000 0    50   ~ 0
PICO_I2C1_SCL
Wire Wire Line
	3450 6200 3250 6200
Text Label 3250 6200 0    50   ~ 0
3V3
Wire Wire Line
	6050 6150 6050 6100
Wire Wire Line
	6050 6100 6250 6100
Connection ~ 6250 6100
Wire Wire Line
	6250 6100 6250 5950
Wire Wire Line
	6050 6450 6050 6500
Wire Wire Line
	6050 6500 6250 6500
Connection ~ 6250 6500
Wire Wire Line
	6250 6500 6250 6600
$Comp
L SparkFun-Connectors:CONN_03 J11
U 1 1
P 3950 3050
F 0 "J11" H 3908 3560 45  0000 C CNN
F 1 "CONN_03" H 3908 3476 45  0000 C CNN
F 2 "Connectors:1X03" H 3950 3450 20  0001 C CNN
F 3 "" H 3950 3050 50  0001 C CNN
F 4 "XXX-00000" H 3908 3381 60  0000 C CNN "Field4"
	1    3950 3050
	1    0    0    -1  
$EndComp
$Comp
L SparkFun-Connectors:CONN_03 J12
U 1 1
P 4550 3050
F 0 "J12" H 4508 3560 45  0000 C CNN
F 1 "CONN_03" H 4508 3476 45  0000 C CNN
F 2 "Connectors:1X03" H 4550 3450 20  0001 C CNN
F 3 "" H 4550 3050 50  0001 C CNN
F 4 "XXX-00000" H 4508 3381 60  0000 C CNN "Field4"
	1    4550 3050
	1    0    0    -1  
$EndComp
$Comp
L SparkFun-Connectors:CONN_03 J13
U 1 1
P 5150 3050
F 0 "J13" H 5108 3560 45  0000 C CNN
F 1 "CONN_03" H 5108 3476 45  0000 C CNN
F 2 "Connectors:1X03" H 5150 3450 20  0001 C CNN
F 3 "" H 5150 3050 50  0001 C CNN
F 4 "XXX-00000" H 5108 3381 60  0000 C CNN "Field4"
	1    5150 3050
	1    0    0    -1  
$EndComp
$Comp
L Switch:SW_Push SW2
U 1 1
P 1600 3700
F 0 "SW2" H 1600 3985 50  0000 C CNN
F 1 "SW_Push" H 1600 3894 50  0000 C CNN
F 2 "Button_Switch_SMD:SW_SPST_TL3342" H 1600 3900 50  0001 C CNN
F 3 "~" H 1600 3900 50  0001 C CNN
	1    1600 3700
	1    0    0    -1  
$EndComp
Wire Wire Line
	1700 4150 2000 4150
Text Label 6250 6600 2    50   ~ 0
GND
Text Label 5250 4450 0    50   ~ 0
GND
Text Label 1350 5200 2    50   ~ 0
GND
Text Label 1350 5550 2    50   ~ 0
GND
Text Label 1350 4850 2    50   ~ 0
GND
$Comp
L Analog_ADC:ADS7828 U2
U 1 1
P 7850 3650
F 0 "U2" H 7850 4531 50  0000 C CNN
F 1 "ADS7828" H 7850 4440 50  0000 C CNN
F 2 "Package_SO:TSSOP-16_4.4x5mm_P0.65mm" H 8800 2950 50  0001 C CNN
F 3 "http://www.ti.com/lit/ds/symlink/ads7828.pdf" H 7850 3650 50  0001 C CNN
	1    7850 3650
	1    0    0    -1  
$EndComp
$Comp
L SparkFun-Capacitors:1.0UF-0805-25V-10% C13
U 1 1
P 9000 3850
F 0 "C13" H 9108 3995 45  0000 L CNN
F 1 "1.0UF" H 9108 3911 45  0000 L CNN
F 2 "Resistor_SMD:R_0805_2012Metric_Pad1.20x1.40mm_HandSolder" H 9000 4100 20  0001 C CNN
F 3 "" H 9000 3850 50  0001 C CNN
F 4 "CAP-08064" H 9108 3816 60  0000 L CNN "Field4"
	1    9000 3850
	1    0    0    -1  
$EndComp
Text Label 9000 4150 0    50   ~ 0
GND
Wire Wire Line
	8250 3650 8350 3650
Wire Wire Line
	8350 3650 8350 3450
Wire Wire Line
	8350 3450 9000 3450
Wire Wire Line
	9000 3450 9000 3650
Wire Wire Line
	9000 3950 9000 4150
Wire Wire Line
	7450 3550 7250 3550
Wire Wire Line
	8250 3350 9300 3350
Wire Wire Line
	9300 2950 9300 2850
Wire Wire Line
	9300 2850 9050 2850
Connection ~ 9050 2850
Wire Wire Line
	7850 4600 7450 4600
Wire Wire Line
	7450 4600 7450 4150
Connection ~ 7850 4600
Wire Wire Line
	7850 4600 7850 4700
$Comp
L SparkFun-Connectors:CONN_04 J19
U 1 1
P 7950 2350
F 0 "J19" H 7908 2960 45  0000 C CNN
F 1 "CONN_04" H 7908 2876 45  0000 C CNN
F 2 "Connectors:1X04" H 7950 2850 20  0001 C CNN
F 3 "" H 7950 2350 50  0001 C CNN
F 4 "CONN-09696" H 7908 2781 60  0000 C CNN "Field4"
	1    7950 2350
	1    0    0    -1  
$EndComp
Wire Wire Line
	8050 2050 8250 2050
Wire Wire Line
	8050 2150 8250 2150
Wire Wire Line
	8050 2350 8250 2350
Text Label 8050 2350 0    50   ~ 0
GND
Wire Wire Line
	8250 2250 8050 2250
Text Label 8050 2250 0    50   ~ 0
3V3
Text Label 8100 2050 0    50   ~ 0
PICO_I2C0_SCL
Text Label 8100 2150 0    50   ~ 0
PICO_I2C0_SDA
Wire Wire Line
	8250 4050 8300 4050
Wire Wire Line
	8250 4150 8250 4400
Wire Wire Line
	8250 4400 8500 4400
Wire Wire Line
	8450 3550 8450 3850
Wire Wire Line
	8650 3600 8650 4200
Wire Wire Line
	8450 4250 8450 4600
Wire Wire Line
	8450 4600 8650 4600
Text Label 8450 4600 0    50   ~ 0
GND
$Comp
L SparkFun-Jumpers:JUMPER-SMT_3_NO JP2
U 1 1
P 8650 4400
F 0 "JP2" H 8754 4495 45  0000 L CNN
F 1 "JUMPER-SMT_3_NO" H 8754 4411 45  0000 L CNN
F 2 "Jumpers:SMT-JUMPER_3_NO_SILK" H 8650 4650 20  0001 C CNN
F 3 "" H 8650 4400 60  0001 C CNN
F 4 "XXX-00000" H 8754 4316 60  0000 L CNN "PROD_ID"
	1    8650 4400
	1    0    0    -1  
$EndComp
$Comp
L SparkFun-Jumpers:JUMPER-SMT_3_NO JP1
U 1 1
P 8450 4050
F 0 "JP1" H 8554 4145 45  0000 L CNN
F 1 "JUMPER-SMT_3_NO" H 8554 4061 45  0000 L CNN
F 2 "Jumpers:SMT-JUMPER_3_NO_SILK" H 8450 4300 20  0001 C CNN
F 3 "" H 8450 4050 60  0001 C CNN
F 4 "XXX-00000" H 8554 3966 60  0000 L CNN "PROD_ID"
	1    8450 4050
	1    0    0    -1  
$EndComp
$EndSCHEMATC
